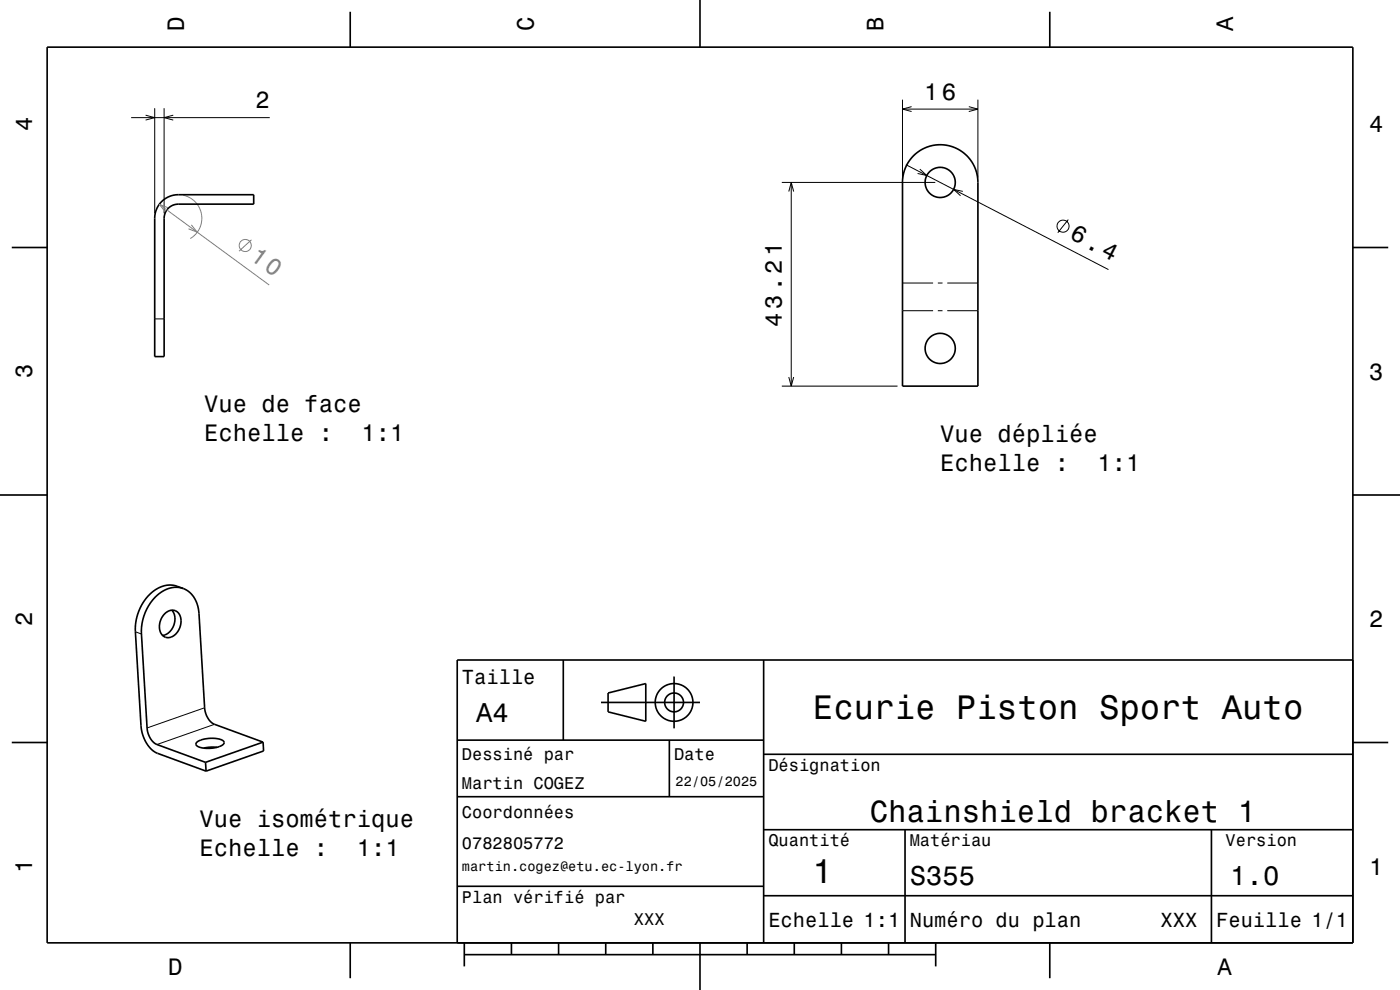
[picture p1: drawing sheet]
<svg xmlns="http://www.w3.org/2000/svg" width="297mm" height="210mm" viewBox="0 0 297 210" stroke-linecap="round" stroke-linejoin="round" font-family="sans-serif">
<g fill="none" stroke="#000" stroke-width=".21">
<path d="M27.8 25h29.4M30.9 24.4l1.9 .6-1.9 .5M32.8 23v22.3M34.8 23v22.3M36.8 24.4l-2 .6 2 .5M165.9 38.7h32.5M167.9 38.7v43.2M191.5 21.1v16.6M191.5 23.1h16M192.2 34.9l43 22.3M193.4 22.6l-1.9 .5 1.9 .6M195.1 35.9l1.5 1.3-1.9-.4"/>
<path d="M205.5 22.6l2 .5-2 .6M207.5 21.1v16.6M167.3 40.6l.6-1.9 .5 1.9M204.3 40.6l-2-.4 1.5 1.3M226.6 46.6l-2.2 2.8M32.8 67.6h2M167.3 80l.6 1.9 .5-1.9M191.5 60h6.5M191.5 65.9h6.5M199 60h1M199 65.9h1M201 60h6.5"/>
<path d="M201 65.9h6.5M165.9 81.9h24.5M28.7 134l1.3 .5M43.4 150.1l-12.2 4.3M45.5 153.6l-12.2 4.3"/>
<circle cx="225.5" cy="48" r="1.28"/>
</g>
<g fill="none" stroke="#808080" stroke-width=".21">
<path d="M33.8 43.3l23.3 17.2M35.7 44.1l-1.9-.8 1.2 1.6M38.9 41.4a5 5 0 0 1 3.9 4.1 5 5 0 0 1-2.4 5.1M40.6 47.7l1.3 1.6-1.9-.8M53.3 50.9l-2.6 2.4"/>
<circle cx="52" cy="52.1" r="1.28"/>
</g>
<g fill="none" stroke="#000" stroke-width=".35">
<path d="M10 10h277v190h-277zM74.3 2.5v7.5M148.5 0v10M222.7 2.5v7.5M193.7 33.1a8 8 0 0 1 8.7-1.8 8 8 0 0 1 5.1 7.4v43.2h-16v-43.2a8 8 0 0 1 2.2-5.6zM2.5 52.5h7.5M34.2 42.8a5 5 0 0 1 3.6-1.5h16v2h-16a3 3 0 0 0-3 3v29.3h-2v-29.3a5 5 0 0 1 1.4-3.5zM287 52.5h7.5M0 105h10M287 105h10M34.9 130.2a1.95 1.95 0 0 1 2.4-.6 1.95 1.95 0 0 1 1.1 2.1 3.2 3.2 0 0 1-3.1 3.5 2.74 2.74 0 0 1-1.1-4zM36.4 129.4a3.5 3.5 0 0 1-1.9 5.4"/>
<path d="M38.9 124.8l-1.3-.4a6.2 6.2 0 0 0-7 3 10.7 10.7 0 0 0-1.9 6.6l1.2 19.9a6.9 6.9 0 0 0 3.5 5.9l10.3 3.8M38.9 124.8a5.7 5.7 0 0 1 3.3 5.4l1.2 19.9a4.2 4.2 0 0 0 2.1 3.5l10.3 3.8M38.9 124.8a6.2 6.2 0 0 0-7 3.1 10.7 10.7 0 0 0-1.9 6.6l1.2 19.9a4.2 4.2 0 0 0 2.1 3.5l10.3 3.8M119.5 140v17M162 140v60M287 140h-190v60M2.5 157.5h7.5M41.8 157.4a5.9 5.9 0 0 1 5.6-.2l.1 .2a1.64 1.64 0 0 1-1.6 1.2 5 5 0 0 1-4.3-.6v-.3zM46 158.5h-1.4l-1.4 .2M55.8 157.4l-12.2 4.3M55.8 157.4l.1 1.9-12.2 4.3M97 157h65"/>
<path d="M127.5 149h21M129 147l8-2v8l-8-2zM142 157v12M143 143.5v11M287 157.5h7.5M43.6 161.7l.1 1.9M97 169h65M162 176h125M162 160h125M192 176v24M257 176v24M97 188h65"/>
<path d="M162 190h125M74.3 200v7.5M98.5 202.5h100M98.5 200v5M108.5 200v2.5M118.5 200v2.5M128.5 200v2.5M138.5 200v2.5M148.5 200v10M158.5 200v2.5M168.5 200v2.5M178.5 200v2.5"/>
<path d="M188.5 200v2.5M198.5 200v5M222.7 200v7.5"/>
<circle cx="199.5" cy="38.7" r="3.2"/>
<circle cx="199.5" cy="73.9" r="3.2"/>
<circle cx="143" cy="149" r="2"/>
<circle cx="143" cy="149" r="4"/>
</g>
<g font-size="7.2">
<text x="172.5" y="152.6">Ecurie Piston Sport Auto</text>
<text x="172.3" y="187.3">1</text>
</g>
<text font-size="6.5" x="184.5" y="174.5">Chainshield bracket 1</text>
<g font-size="5.8">
<text x="101" y="153.1">A4</text>
<text x="193" y="187.6">S355</text>
<text x="261" y="187.6">1.0</text>
</g>
<text font-size="5.1" x="226.7" y="50.6" transform="rotate(27 226.7 50.6)">6.4</text>
<text font-size="5.1" fill="#808080" x="52.8" y="54.8" transform="rotate(36 52.8 54.8)">10</text>
<g font-size="5">
<text x="39" y="6.5" transform="rotate(-90 39 6.5)">D</text>
<text x="113.2" y="6.5" transform="rotate(-90 113.2 6.5)">C</text>
<text x="187.4" y="6.5" transform="rotate(-90 187.4 6.5)">B</text>
<text x="261.6" y="6.5" transform="rotate(-90 261.6 6.5)">A</text>
<text x="54.2" y="23">2</text>
<text x="196.1" y="21.1">16</text>
<text x="6.8" y="27.8" transform="rotate(-90 6.8 27.8)">4</text>
<text x="290.5" y="28.1">4</text>
<text x="165.9" y="69.3" transform="rotate(-90 165.9 69.3)">43.21</text>
<text x="6.8" y="80.3" transform="rotate(-90 6.8 80.3)">3</text>
<text x="290.5" y="80.6">3</text>
<text x="43.3" y="87.5">Vue de face</text>
<text x="43.3" y="93.5">Echelle :</text>
<text x="76.7" y="93.5">1:1</text>
<text x="199.5" y="93.8">Vue dépliée</text>
<text x="199.5" y="99.8">Echelle :</text>
<text x="232.9" y="99.8">1:1</text>
<text x="6.8" y="132.8" transform="rotate(-90 6.8 132.8)">2</text>
<text x="290.5" y="133.1">2</text>
<text x="42.3" y="175.4">Vue isométrique</text>
<text x="6.8" y="185.3" transform="rotate(-90 6.8 185.3)">1</text>
<text x="42.3" y="181.5">Echelle :</text>
<text x="75.7" y="181.5">1:1</text>
<text x="290.5" y="185.6">1</text>
<text x="35.7" y="206.8">D</text>
<text x="258.3" y="206.8">A</text>
</g>
<g font-size="4.3">
<text x="98" y="145.2">Taille</text>
<text x="163" y="196.6">Echelle 1:1</text>
<text x="193" y="196.6">Numéro du plan</text>
<text x="246.2" y="196.6">XXX</text>
<text x="258" y="196.6">Feuille 1/1</text>
</g>
<g font-size="3.6">
<text x="98" y="161.3">Dessiné par</text>
<text x="143" y="161.3">Date</text>
<text x="98" y="167.5">Martin COGEZ</text>
<text x="163" y="163.5">Désignation</text>
<text x="98" y="173.5">Coordonnées</text>
<text x="163" y="179.5">Quantité</text>
<text x="193" y="179.5">Matériau</text>
<text x="260" y="179.5">Version</text>
<text x="98" y="180.2">0782805772</text>
<text x="98" y="191.5">Plan vérifié par</text>
<text x="134.5" y="196.3">XXX</text>
</g>
<g font-size="2.9">
<text x="143.3" y="166.8">22/05/2025</text>
<text x="98" y="184.8">martin.cogez@etu.ec-lyon.fr</text>
</g>
</svg>
